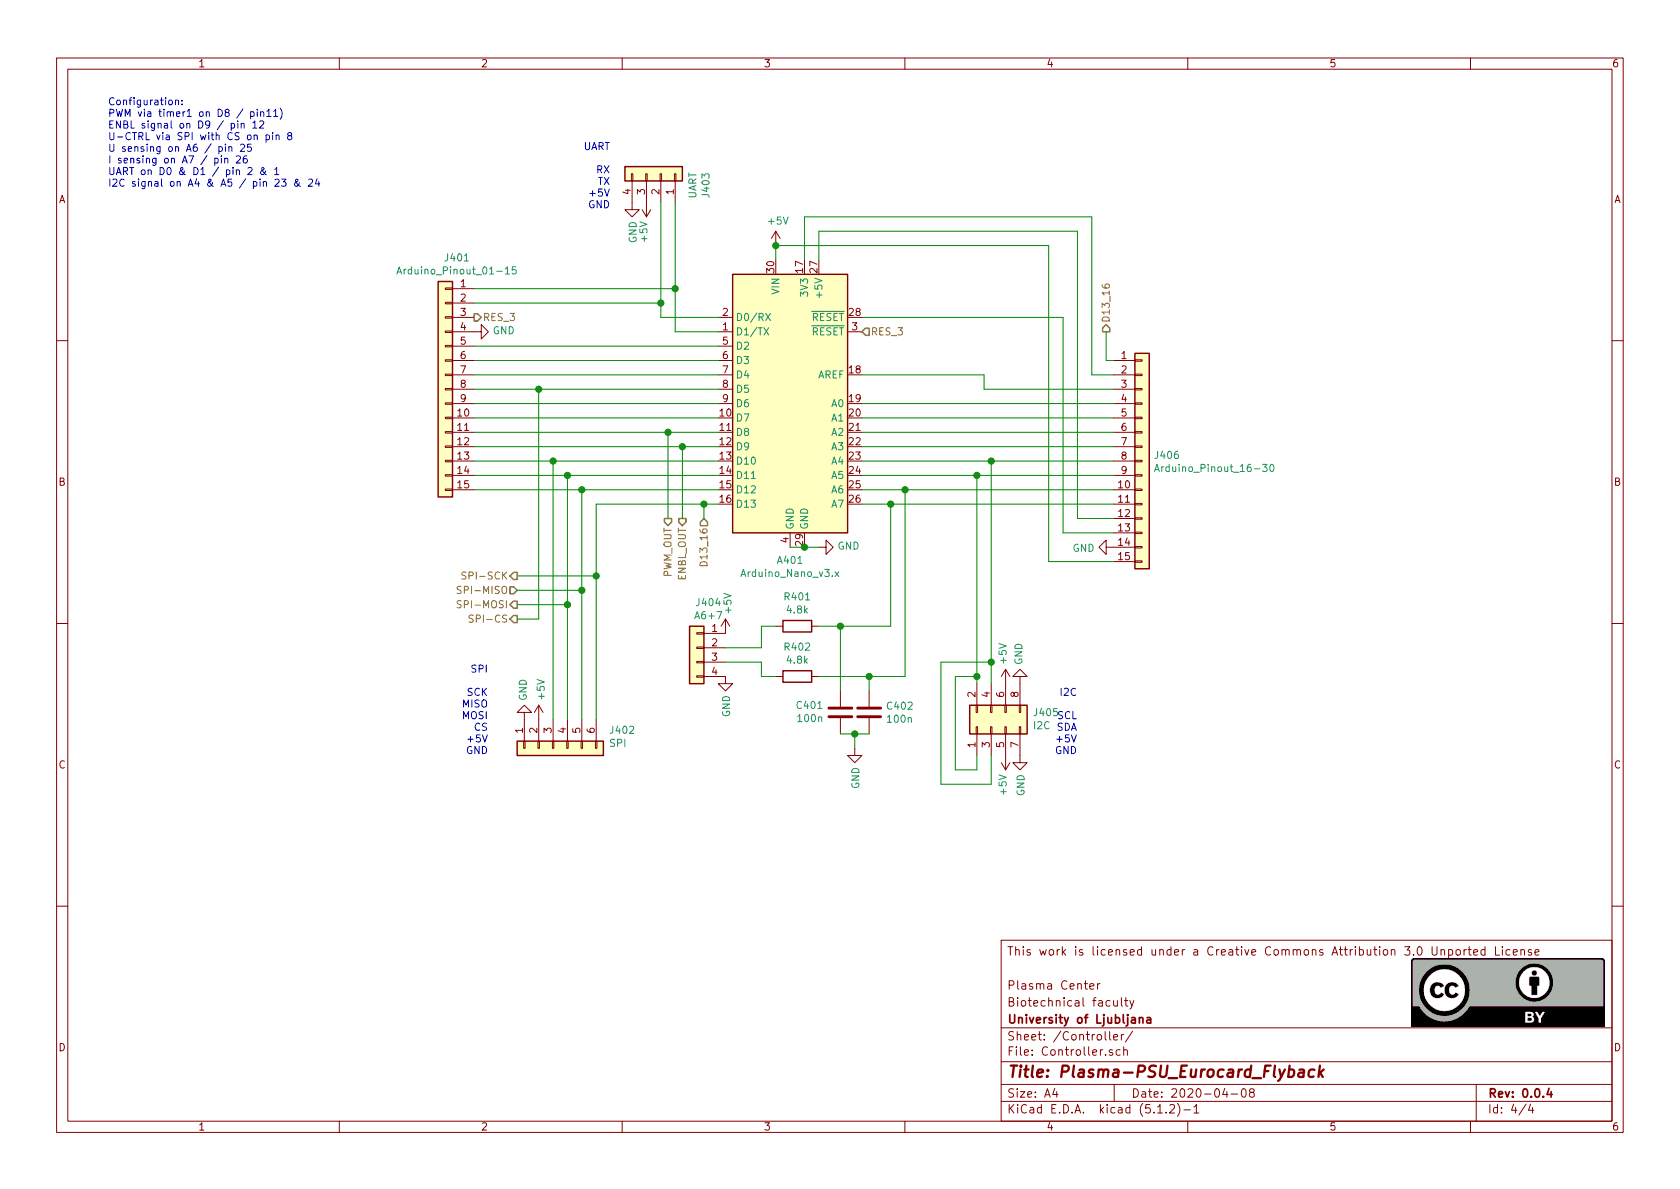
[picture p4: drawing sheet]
EESchema Schematic File Version 4
LIBS:Test-PCB_for_Arduino-DAC-cache
EELAYER 29 0
EELAYER END
$Descr A4 11693 8268
encoding utf-8
Sheet 4 4
Title "Plasma-PSU_Eurocard_Flyback"
Date "2020-04-08"
Rev "0.0.4"
Comp "University of Ljubljana"
Comment1 "Biotechnical faculty"
Comment2 "Plasma Center"
Comment3 ""
Comment4 "This work is licensed under a Creative Commons Attribution 3.0 Unported License"
$EndDescr
$Comp
L MCU_Module:Arduino_Nano_v3.x A401
U 1 1
P 5500 2800
F 0 "A401" H 5500 1711 50  0000 C CNN
F 1 "Arduino_Nano_v3.x" H 5500 1620 50  0000 C CNN
F 2 "Module:Arduino_Nano" H 5500 2800 50  0001 C CIN
F 3 "http://www.mouser.com/pdfdocs/Gravitech_Arduino_Nano3_0.pdf" H 5500 2800 50  0001 C CNN
	1    5500 2800
	1    0    0    -1  
$EndComp
Text HLabel 4750 3600 3    50   Output ~ 0
ENBL_OUT
Text HLabel 4650 3600 3    50   Output ~ 0
PWM_OUT
$Comp
L power:GND #PWR0409
U 1 1
P 5700 3800
F 0 "#PWR0409" H 5700 3550 50  0001 C CNN
F 1 "GND" V 5705 3672 50  0000 R CNN
F 2 "" H 5700 3800 50  0001 C CNN
F 3 "" H 5700 3800 50  0001 C CNN
	1    5700 3800
	0    -1   -1   0   
$EndComp
Wire Wire Line
	5700 3800 5600 3800
Connection ~ 5600 3800
Wire Wire Line
	5600 3800 5500 3800
Text Notes 750  1300 0    50   ~ 0
Configuration:\nPWM via timer1 on D8 / pin11)\nENBL signal on D9 / pin 12\nU-CTRL via SPI with CS on pin 8\nU sensing on A6 / pin 25\nI sensing on A7 / pin 26\nUART on D0 & D1 / pin 2 & 1\nI2C signal on A4 & A5 / pin 23 & 24
$Comp
L Connector_Generic:Conn_01x04 J403
U 1 1
P 4600 1200
F 0 "J403" H 4518 1517 50  0000 C CNN
F 1 "UART" H 4518 1426 50  0000 C CNN
F 2 "Connector_PinHeader_2.54mm:PinHeader_1x04_P2.54mm_Vertical" H 4600 1200 50  0001 C CNN
F 3 "~" H 4600 1200 50  0001 C CNN
	1    4600 1200
	0    1    -1   0   
$EndComp
$Comp
L power:+5V #PWR0405
U 1 1
P 4500 1400
F 0 "#PWR0405" H 4500 1250 50  0001 C CNN
F 1 "+5V" V 4515 1528 50  0000 L CNN
F 2 "" H 4500 1400 50  0001 C CNN
F 3 "" H 4500 1400 50  0001 C CNN
	1    4500 1400
	-1   0    0    1   
$EndComp
$Comp
L power:GND #PWR0404
U 1 1
P 4400 1400
F 0 "#PWR0404" H 4400 1150 50  0001 C CNN
F 1 "GND" V 4405 1272 50  0000 R CNN
F 2 "" H 4400 1400 50  0001 C CNN
F 3 "" H 4400 1400 50  0001 C CNN
	1    4400 1400
	1    0    0    -1  
$EndComp
Text Notes 4250 1450 2    50   ~ 0
UART\n\nRX\nTX\n+5V\nGND
$Comp
L power:GND #PWR0413
U 1 1
P 7100 4750
F 0 "#PWR0413" H 7100 4500 50  0001 C CNN
F 1 "GND" V 7105 4622 50  0000 R CNN
F 2 "" H 7100 4750 50  0001 C CNN
F 3 "" H 7100 4750 50  0001 C CNN
	1    7100 4750
	-1   0    0    1   
$EndComp
$Comp
L Connector_Generic:Conn_01x15 J401
U 1 1
P 3100 2700
F 0 "J401" H 3018 3617 50  0000 C CNN
F 1 "Arduino_Pinout_01-15" H 3018 3526 50  0000 C CNN
F 2 "Connector_PinHeader_2.54mm:PinHeader_1x15_P2.54mm_Vertical" H 3100 2700 50  0001 C CNN
F 3 "~" H 3100 2700 50  0001 C CNN
	1    3100 2700
	-1   0    0    -1  
$EndComp
$Comp
L power:GND #PWR0401
U 1 1
P 3300 2300
F 0 "#PWR0401" H 3300 2050 50  0001 C CNN
F 1 "GND" V 3305 2172 50  0000 R CNN
F 2 "" H 3300 2300 50  0001 C CNN
F 3 "" H 3300 2300 50  0001 C CNN
	1    3300 2300
	0    -1   -1   0   
$EndComp
Text HLabel 6000 2300 2    50   Input ~ 0
RES_3
Text HLabel 3300 2200 2    50   Output ~ 0
RES_3
Wire Wire Line
	4750 3600 4750 3100
Wire Wire Line
	4750 3100 5000 3100
Wire Wire Line
	4650 3600 4650 3000
Wire Wire Line
	4650 3000 5000 3000
$Comp
L Connector_Generic:Conn_01x15 J406
U 1 1
P 7950 3200
F 0 "J406" H 8030 3242 50  0000 L CNN
F 1 "Arduino_Pinout_16-30" H 8030 3151 50  0000 L CNN
F 2 "Connector_PinHeader_2.54mm:PinHeader_1x15_P2.54mm_Vertical" H 7950 3200 50  0001 C CNN
F 3 "~" H 7950 3200 50  0001 C CNN
	1    7950 3200
	1    0    0    -1  
$EndComp
Wire Wire Line
	6000 3500 6200 3500
Wire Wire Line
	6000 3400 6300 3400
Text HLabel 4900 3600 3    50   Input ~ 0
D13_16
Wire Wire Line
	4900 3600 4900 3500
Wire Wire Line
	4900 3500 5000 3500
Text HLabel 7700 2300 1    50   Output ~ 0
D13_16
Wire Wire Line
	7750 2500 7700 2500
Wire Wire Line
	7700 2500 7700 2300
Wire Wire Line
	7750 2600 7600 2600
Wire Wire Line
	7600 2600 7600 1500
Wire Wire Line
	5600 1500 5600 1800
Wire Wire Line
	6850 2700 6850 2600
Wire Wire Line
	6850 2600 6000 2600
Wire Wire Line
	6000 3300 6800 3300
Wire Wire Line
	6000 3200 6900 3200
Wire Wire Line
	5700 1800 5700 1600
Wire Wire Line
	7500 3600 7750 3600
Wire Wire Line
	6200 3500 7750 3500
Connection ~ 6200 3500
Wire Wire Line
	6300 3400 7750 3400
Connection ~ 6300 3400
Wire Wire Line
	6800 3300 7750 3300
Connection ~ 6800 3300
Wire Wire Line
	6900 3200 7750 3200
Connection ~ 6900 3200
Wire Wire Line
	6000 3100 7750 3100
Wire Wire Line
	6000 2900 7750 2900
Wire Wire Line
	6000 3000 7750 3000
Wire Wire Line
	6850 2700 7750 2700
Wire Wire Line
	5600 1500 7600 1500
Wire Wire Line
	5700 1600 7500 1600
Wire Wire Line
	7750 3700 7400 3700
Wire Wire Line
	7400 3700 7400 2200
Wire Wire Line
	7400 2200 6000 2200
$Comp
L power:GND #PWR0415
U 1 1
P 7750 3800
F 0 "#PWR0415" H 7750 3550 50  0001 C CNN
F 1 "GND" V 7755 3672 50  0000 R CNN
F 2 "" H 7750 3800 50  0001 C CNN
F 3 "" H 7750 3800 50  0001 C CNN
	1    7750 3800
	0    1    1    0   
$EndComp
Wire Wire Line
	7750 3900 7300 3900
Wire Wire Line
	7300 3900 7300 1700
Wire Wire Line
	7300 1700 5400 1700
Wire Wire Line
	5400 1700 5400 1800
Wire Wire Line
	7500 1600 7500 3600
Wire Wire Line
	3300 2100 4600 2100
Wire Wire Line
	3300 2400 5000 2400
Wire Wire Line
	3300 2500 5000 2500
Wire Wire Line
	3300 2600 5000 2600
Wire Wire Line
	3300 2800 5000 2800
Wire Wire Line
	3300 2900 5000 2900
Wire Wire Line
	3300 3000 4650 3000
Connection ~ 4650 3000
Wire Wire Line
	3300 3100 4750 3100
Connection ~ 4750 3100
Text Notes 7500 5250 2    50   ~ 0
I2C\n\nSCL\nSDA\n+5V\nGND
$Comp
L Connector_Generic:Conn_02x04_Odd_Even J405
U 1 1
P 6900 5050
F 0 "J405" V 6996 4762 50  0000 R CNN
F 1 "I2C" V 6905 4762 50  0000 R CNN
F 2 "Connector_PinHeader_2.54mm:PinHeader_2x04_P2.54mm_Vertical" H 6900 5050 50  0001 C CNN
F 3 "~" H 6900 5050 50  0001 C CNN
	1    6900 5050
	0    -1   -1   0   
$EndComp
Wire Wire Line
	6800 3300 6800 4700
Wire Wire Line
	6900 3200 6900 4600
Wire Wire Line
	6800 4700 6650 4700
Wire Wire Line
	6650 4700 6650 5350
Wire Wire Line
	6650 5350 6800 5350
Wire Wire Line
	6800 5350 6800 5250
Connection ~ 6800 4700
Wire Wire Line
	6800 4700 6800 4750
Wire Wire Line
	6550 4600 6550 5450
Wire Wire Line
	6550 5450 6900 5450
Wire Wire Line
	6900 5450 6900 5250
Wire Wire Line
	6550 4600 6900 4600
Connection ~ 6900 4600
Wire Wire Line
	6900 4600 6900 4750
$Comp
L power:+5V #PWR0412
U 1 1
P 7000 5250
F 0 "#PWR0412" H 7000 5100 50  0001 C CNN
F 1 "+5V" V 7015 5378 50  0000 L CNN
F 2 "" H 7000 5250 50  0001 C CNN
F 3 "" H 7000 5250 50  0001 C CNN
	1    7000 5250
	-1   0    0    1   
$EndComp
$Comp
L power:GND #PWR0414
U 1 1
P 7100 5250
F 0 "#PWR0414" H 7100 5000 50  0001 C CNN
F 1 "GND" V 7105 5122 50  0000 R CNN
F 2 "" H 7100 5250 50  0001 C CNN
F 3 "" H 7100 5250 50  0001 C CNN
	1    7100 5250
	1    0    0    -1  
$EndComp
Connection ~ 4900 3500
$Comp
L Device:R R401
U 1 1
P 5550 4350
F 0 "R401" V 5343 4350 50  0000 C CNN
F 1 "4.8k" V 5434 4350 50  0000 C CNN
F 2 "Resistor_THT:R_Axial_DIN0207_L6.3mm_D2.5mm_P7.62mm_Horizontal" V 5480 4350 50  0001 C CNN
F 3 "~" H 5550 4350 50  0001 C CNN
	1    5550 4350
	0    1    1    0   
$EndComp
$Comp
L Device:R R402
U 1 1
P 5550 4700
F 0 "R402" V 5343 4700 50  0000 C CNN
F 1 "4.8k" V 5434 4700 50  0000 C CNN
F 2 "Resistor_THT:R_Axial_DIN0207_L6.3mm_D2.5mm_P7.62mm_Horizontal" V 5480 4700 50  0001 C CNN
F 3 "~" H 5550 4700 50  0001 C CNN
	1    5550 4700
	0    1    1    0   
$EndComp
Wire Wire Line
	5400 4350 5300 4350
Wire Wire Line
	5300 4700 5400 4700
Wire Wire Line
	6200 3500 6200 4350
Wire Wire Line
	6300 3400 6300 4700
$Comp
L Device:C C401
U 1 1
P 5850 4950
F 0 "C401" H 5735 4904 50  0000 R CNN
F 1 "100n" H 5735 4995 50  0000 R CNN
F 2 "Capacitor_SMD:C_0201_0603Metric" H 5888 4800 50  0001 C CNN
F 3 "~" H 5850 4950 50  0001 C CNN
	1    5850 4950
	1    0    0    1   
$EndComp
$Comp
L Device:C C402
U 1 1
P 6050 4950
F 0 "C402" H 6165 4996 50  0000 L CNN
F 1 "100n" H 6165 4905 50  0000 L CNN
F 2 "Capacitor_SMD:C_0201_0603Metric" H 6088 4800 50  0001 C CNN
F 3 "~" H 6050 4950 50  0001 C CNN
	1    6050 4950
	1    0    0    -1  
$EndComp
Wire Wire Line
	5700 4700 6050 4700
Wire Wire Line
	5700 4350 5850 4350
Wire Wire Line
	5850 4800 5850 4350
Wire Wire Line
	6050 4800 6050 4700
Wire Wire Line
	5850 5100 5950 5100
Wire Wire Line
	5950 5200 5950 5100
Connection ~ 5950 5100
Wire Wire Line
	5950 5100 6050 5100
Connection ~ 5850 4350
Connection ~ 6050 4700
Wire Wire Line
	5850 4350 6200 4350
Wire Wire Line
	6050 4700 6300 4700
Wire Wire Line
	4900 3500 4150 3500
Connection ~ 4050 3400
Connection ~ 3950 3300
Wire Wire Line
	3950 3300 5000 3300
Wire Wire Line
	3300 3300 3950 3300
Wire Wire Line
	4050 3400 5000 3400
Wire Wire Line
	3300 3400 4050 3400
Connection ~ 3850 3200
Wire Wire Line
	3850 3200 5000 3200
Wire Wire Line
	3300 3200 3850 3200
Text Notes 3400 5250 2    50   ~ 0
SPI\n\nSCK\nMISO\nMOSI\nCS\n+5V\nGND
$Comp
L power:+5V #PWR0403
U 1 1
P 3750 5000
F 0 "#PWR0403" H 3750 4850 50  0001 C CNN
F 1 "+5V" V 3765 5128 50  0000 L CNN
F 2 "" H 3750 5000 50  0001 C CNN
F 3 "" H 3750 5000 50  0001 C CNN
	1    3750 5000
	1    0    0    -1  
$EndComp
$Comp
L power:GND #PWR0402
U 1 1
P 3650 5000
F 0 "#PWR0402" H 3650 4750 50  0001 C CNN
F 1 "GND" V 3655 4872 50  0000 R CNN
F 2 "" H 3650 5000 50  0001 C CNN
F 3 "" H 3650 5000 50  0001 C CNN
	1    3650 5000
	-1   0    0    1   
$EndComp
$Comp
L Connector_Generic:Conn_01x06 J402
U 1 1
P 3850 5200
F 0 "J402" V 3722 4812 50  0000 R CNN
F 1 "SPI" V 3813 4812 50  0000 R CNN
F 2 "Connector_PinHeader_2.54mm:PinHeader_1x06_P2.54mm_Vertical" H 3850 5200 50  0001 C CNN
F 3 "~" H 3850 5200 50  0001 C CNN
	1    3850 5200
	0    -1   1    0   
$EndComp
Wire Wire Line
	4150 3500 4150 4000
Wire Wire Line
	4050 3400 4050 4100
Connection ~ 4150 4000
Wire Wire Line
	4150 4000 4150 5000
Wire Wire Line
	3600 4000 4150 4000
Wire Wire Line
	3950 3300 3950 4200
Text HLabel 3600 4000 0    50   Output ~ 0
SPI-SCK
Text HLabel 3600 4100 0    50   Input ~ 0
SPI-MISO
Text HLabel 3600 4200 0    50   Output ~ 0
SPI-MOSI
Text HLabel 3600 4300 0    50   Output ~ 0
SPI-CS
Wire Wire Line
	3850 3200 3850 5000
Wire Wire Line
	3300 2700 3750 2700
Wire Wire Line
	3750 2700 3750 4300
Wire Wire Line
	3750 4300 3600 4300
Connection ~ 3750 2700
Wire Wire Line
	3750 2700 5000 2700
Wire Wire Line
	4050 4100 3600 4100
Connection ~ 4050 4100
Wire Wire Line
	4050 4100 4050 5000
Wire Wire Line
	3600 4200 3950 4200
Connection ~ 3950 4200
Wire Wire Line
	3950 4200 3950 5000
Wire Wire Line
	6000 2800 7750 2800
$Comp
L power:+5V #PWR0411
U 1 1
P 7000 4750
F 0 "#PWR0411" H 7000 4600 50  0001 C CNN
F 1 "+5V" V 7015 4878 50  0000 L CNN
F 2 "" H 7000 4750 50  0001 C CNN
F 3 "" H 7000 4750 50  0001 C CNN
	1    7000 4750
	-1   0    0    -1  
$EndComp
$Comp
L power:GND #PWR0410
U 1 1
P 5950 5200
F 0 "#PWR0410" H 5950 4950 50  0001 C CNN
F 1 "GND" V 5955 5072 50  0000 R CNN
F 2 "" H 5950 5200 50  0001 C CNN
F 3 "" H 5950 5200 50  0001 C CNN
	1    5950 5200
	1    0    0    -1  
$EndComp
$Comp
L power:+5V #PWR0408
U 1 1
P 5400 1700
F 0 "#PWR0408" H 5400 1550 50  0001 C CNN
F 1 "+5V" H 5415 1873 50  0000 C CNN
F 2 "" H 5400 1700 50  0001 C CNN
F 3 "" H 5400 1700 50  0001 C CNN
	1    5400 1700
	1    0    0    -1  
$EndComp
Connection ~ 5400 1700
$Comp
L Connector_Generic:Conn_01x04 J404
U 1 1
P 4850 4500
F 0 "J404" H 4768 4817 50  0000 C CNN
F 1 "A6+7" H 4768 4726 50  0000 C CNN
F 2 "Connector_PinHeader_2.54mm:PinHeader_1x04_P2.54mm_Vertical" H 4850 4500 50  0001 C CNN
F 3 "~" H 4850 4500 50  0001 C CNN
	1    4850 4500
	-1   0    0    -1  
$EndComp
Wire Wire Line
	5050 4500 5300 4500
Wire Wire Line
	5300 4500 5300 4350
Wire Wire Line
	5300 4600 5300 4700
Wire Wire Line
	5050 4600 5300 4600
$Comp
L power:GND #PWR0407
U 1 1
P 5050 4700
F 0 "#PWR0407" H 5050 4450 50  0001 C CNN
F 1 "GND" V 5055 4572 50  0000 R CNN
F 2 "" H 5050 4700 50  0001 C CNN
F 3 "" H 5050 4700 50  0001 C CNN
	1    5050 4700
	1    0    0    -1  
$EndComp
$Comp
L power:+5V #PWR0406
U 1 1
P 5050 4400
F 0 "#PWR0406" H 5050 4250 50  0001 C CNN
F 1 "+5V" V 5065 4528 50  0000 L CNN
F 2 "" H 5050 4400 50  0001 C CNN
F 3 "" H 5050 4400 50  0001 C CNN
	1    5050 4400
	1    0    0    -1  
$EndComp
Wire Wire Line
	4700 2000 4700 1400
Wire Wire Line
	3300 2000 4700 2000
Wire Wire Line
	4600 1400 4600 2100
Connection ~ 4600 2100
Wire Wire Line
	4600 2200 4600 2100
Wire Wire Line
	4600 2200 5000 2200
Wire Wire Line
	4700 2000 4700 2300
Connection ~ 4700 2000
Wire Wire Line
	4700 2300 5000 2300
$EndSCHEMATC
